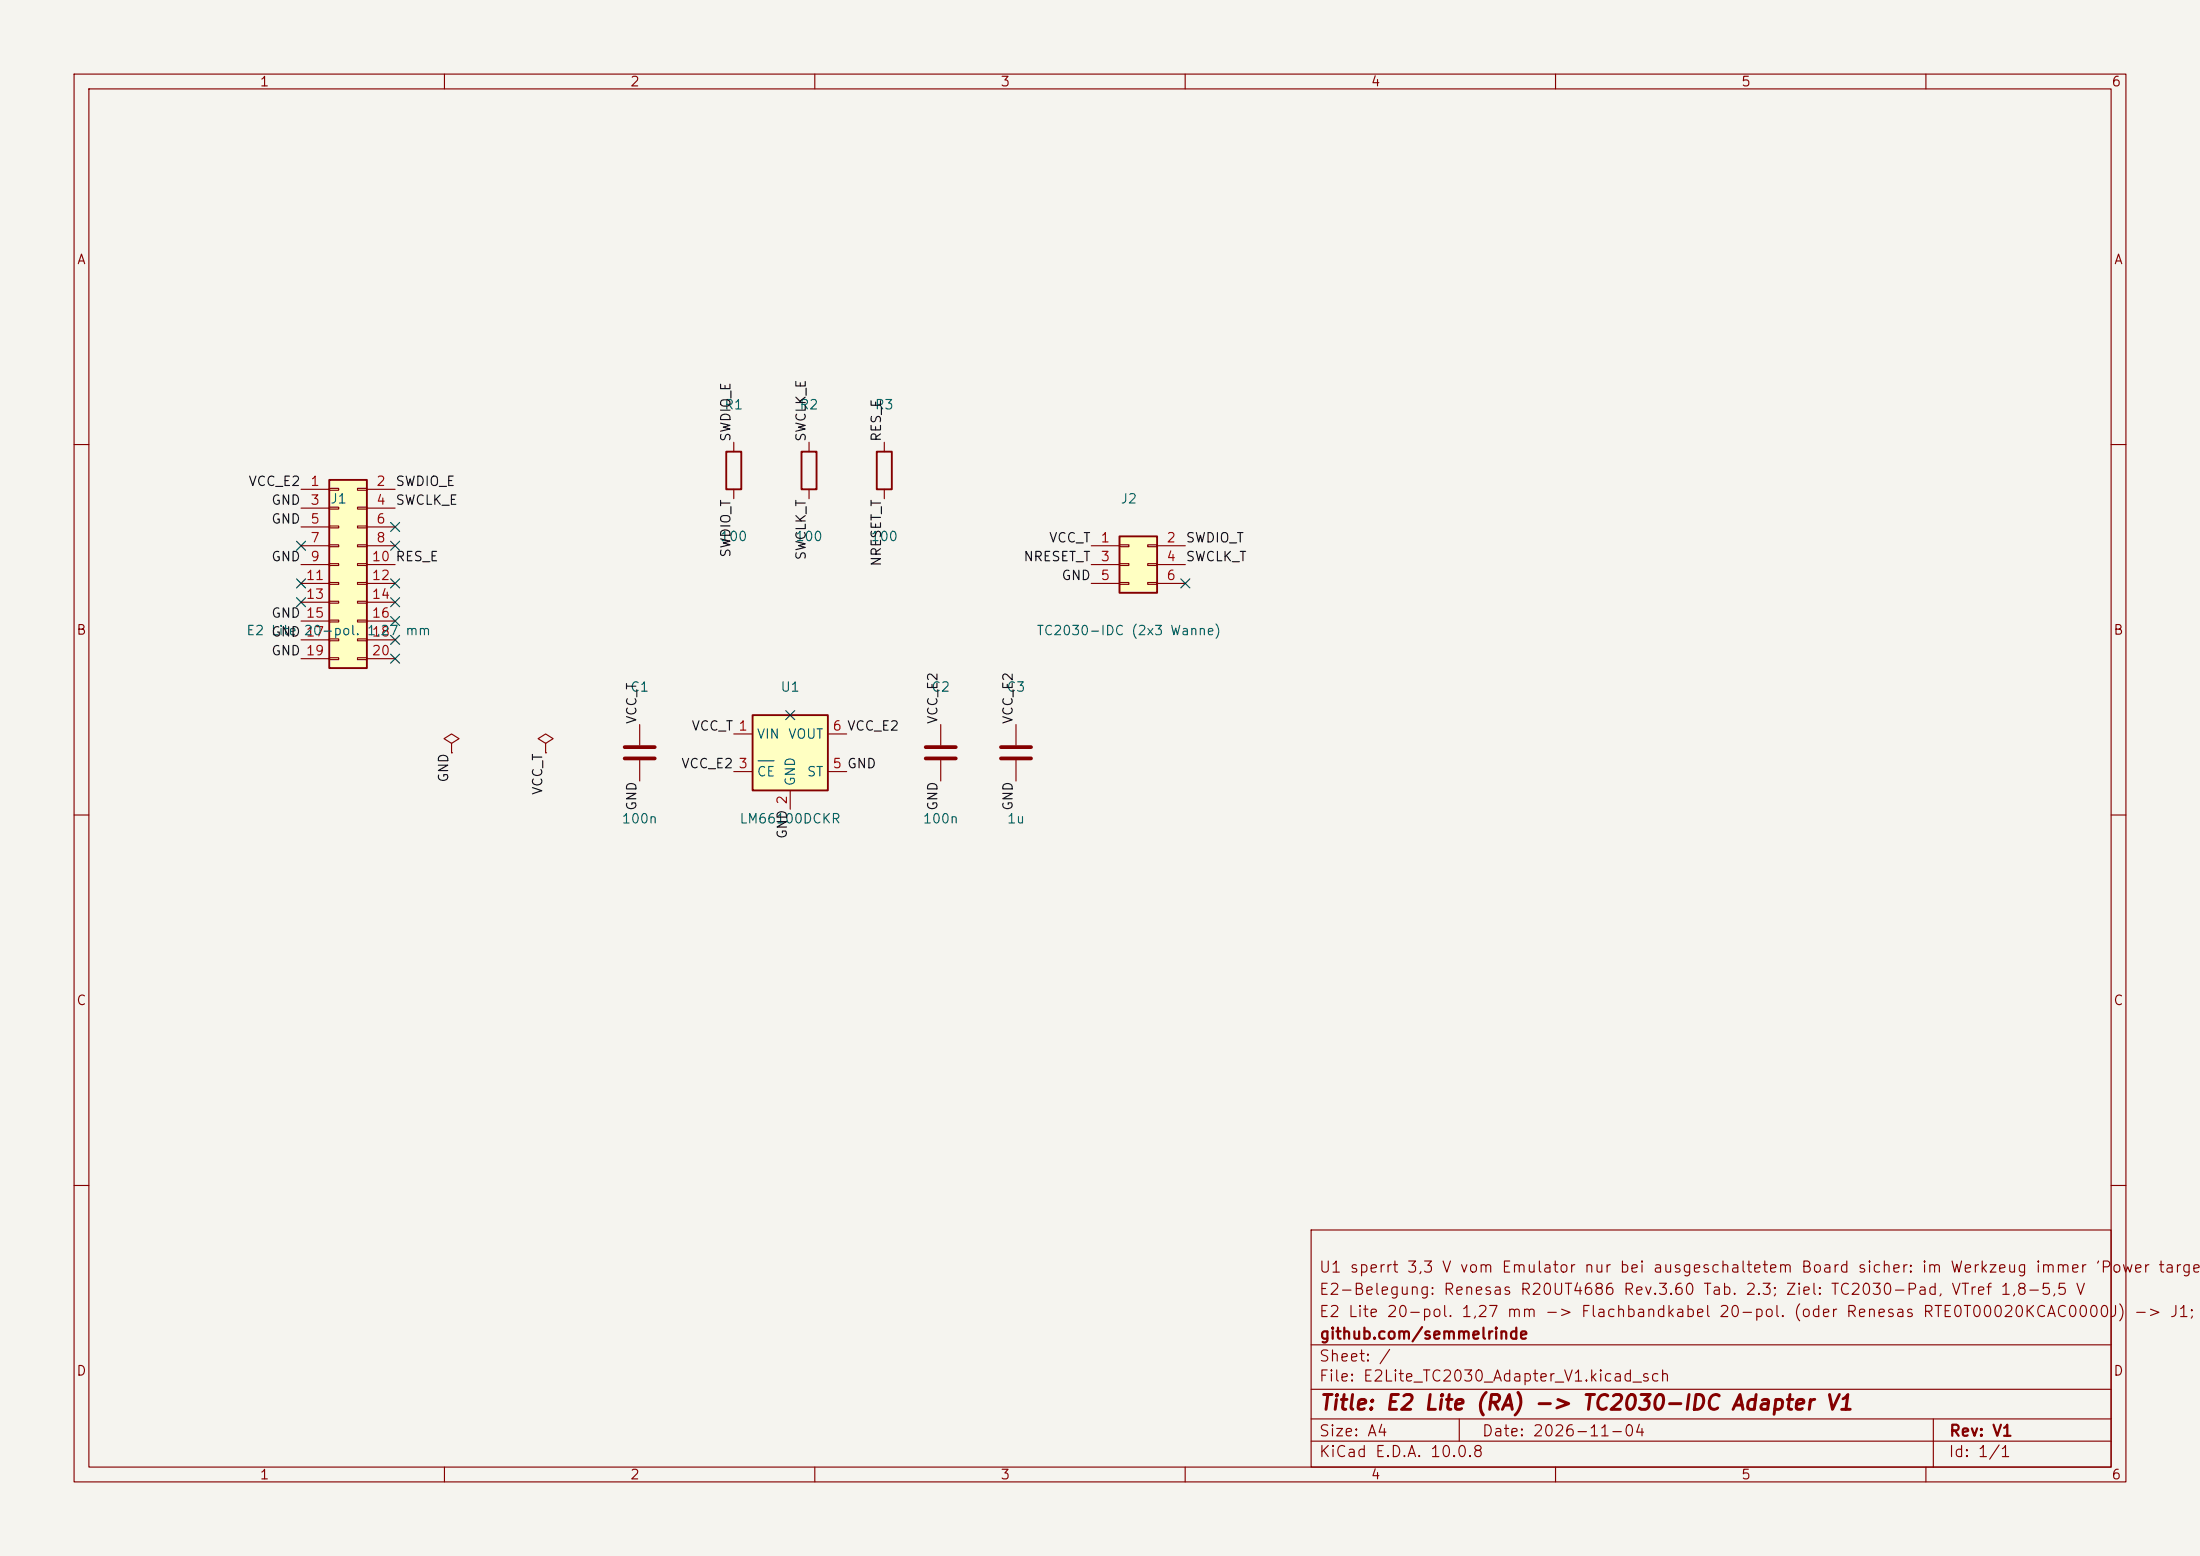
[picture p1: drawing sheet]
<svg xmlns="http://www.w3.org/2000/svg" width="297mm" height="210mm" viewBox="0 0 297 210" stroke-linecap="round" stroke-linejoin="round" font-family="sans-serif">
<path d="M0 0h297v210h-297z" fill="#f5f4ef" stroke="#f5f4ef" stroke-width=".14"/>
<g fill="none" stroke="#840000" stroke-width=".15">
<path d="M10 10h277v190h-277zM12 12h273v186h-273zM60 10v2M110 10v2M160 10v2M210 10v2M260 10v2M10 60h2M285 60h2M10 110h2M285 110h2M10 160h2"/>
<path d="M177 166h108v32h-108zM285 160h2M60 198v2M110 198v2M160 198v2M177 194.5h108M177 191.5h108M177 187.5h108M177 181.5h108M197 191.5v3M210 198v2M260 198v2"/>
<path d="M261 191.5v6.5"/>
</g>
<path d="M44.4 64.8h5.1v25.4h-5.1z" fill="#ffffc2"/>
<path d="M44.4 64.8h5.1v25.4h-5.1z" fill="none" stroke="#840000" stroke-width=".25"/>
<g fill="none" stroke="#840000" stroke-width=".15">
<path d="M40.6 66h3.8M40.6 68.6h3.8M40.6 71.1h3.8M40.6 73.7h3.8M40.6 76.2h3.8M40.6 78.7h3.8M44.4 65.9h1.3v.3h-1.3zM44.4 68.5h1.3v.2h-1.3zM44.4 71h1.3v.2h-1.3zM44.4 73.5h1.3v.3h-1.3zM44.4 76.1h1.3v.2h-1.3zM44.4 78.6h1.3v.3h-1.3z"/>
<path d="M48.3 65.9h1.2v.3h-1.2zM48.3 68.5h1.2v.2h-1.2zM48.3 71h1.2v.2h-1.2zM48.3 73.5h1.2v.3h-1.2zM48.3 76.1h1.2v.2h-1.2zM48.3 78.6h1.2v.3h-1.2zM49.5 66h3.8M49.5 68.6h3.8M49.5 71.1h3.8M49.5 73.7h3.8M49.5 76.2h3.8M49.5 78.7h3.8"/>
<path d="M40.6 81.3h3.8M40.6 83.8h3.8M40.6 86.4h3.8M40.6 88.9h3.8M44.4 81.2h1.3v.2h-1.3zM44.4 83.7h1.3v.2h-1.3zM44.4 86.2h1.3v.3h-1.3zM44.4 88.8h1.3v.2h-1.3zM48.3 81.2h1.2v.2h-1.2zM48.3 83.7h1.2v.2h-1.2zM48.3 86.2h1.2v.3h-1.2zM48.3 88.8h1.2v.2h-1.2z"/>
<path d="M49.5 81.3h3.8M49.5 83.8h3.8M49.5 86.4h3.8M49.5 88.9h3.8"/>
</g>
<path d="M151.1 72.4h5.1v7.6h-5.1z" fill="#ffffc2"/>
<path d="M98 61h2.1v5h-2.1zM108.2 61h2v5h-2zM118.4 61h2v5h-2zM151.1 72.4h5.1v7.6h-5.1z" fill="none" stroke="#840000" stroke-width=".25"/>
<g fill="none" stroke="#840000" stroke-width=".15">
<path d="M99.1 59.7v1.3M109.2 59.7v1.3M119.4 59.7v1.3M99.1 66v1.3M109.2 66v1.3M119.4 66v1.3M147.3 73.7h3.8M147.3 76.2h3.8M147.3 78.7h3.8M151.1 73.5h1.3v.3h-1.3zM151.1 76.1h1.3v.2h-1.3zM151.1 78.6h1.3v.3h-1.3z"/>
<path d="M154.9 73.5h1.3v.3h-1.3zM154.9 76.1h1.3v.2h-1.3zM154.9 78.6h1.3v.3h-1.3zM156.2 73.7h3.8M156.2 76.2h3.8M156.2 78.7h3.8M127 97.8v2.8M137.2 97.8v2.8M61 100.3l1-.6-1-.6-1.1 .6 1.1 .6v1.3M61 101.6h.1M73.7 100.3l1-.6-1-.6-1.1 .6 1.1 .6v1.3M73.7 101.6h.1"/>
<path d="M127 102.6v2.8M137.2 102.6v2.8"/>
</g>
<path d="M125 100.8h4M125 102.4h4M135.1 100.8h4.1M135.1 102.4h4.1" fill="none" stroke="#840000" stroke-width=".51"/>
<path d="M101.6 96.5h10.2v10.2h-10.2z" fill="#ffffc2"/>
<path d="M101.6 96.5h10.2v10.2h-10.2z" fill="none" stroke="#840000" stroke-width=".25"/>
<path d="M86.4 97.8v2.8M99.1 99.1h2.5M111.8 99.1h2.5M86.4 102.6v2.8M99.1 104.1h2.5M106.7 106.7v2.5M111.8 104.1h2.5" fill="none" stroke="#840000" stroke-width=".15"/>
<path d="M102.3 102.7h2.2" fill="none" stroke="#006464" stroke-width=".15"/>
<path d="M84.3 100.8h4.1M84.3 102.4h4.1" fill="none" stroke="#840000" stroke-width=".51"/>
<g fill="none" stroke="#000084" stroke-width=".15">
<path d="M40 78.1l1.2 1.2M40 73.1l1.2 1.2M41.2 78.1l-1.2 1.2M41.2 73.1l-1.2 1.2M52.7 78.1l1.2 1.2M52.7 73.1l1.2 1.2M52.7 70.5l1.2 1.2M53.9 78.1l-1.2 1.2M53.9 73.1l-1.2 1.2M53.9 70.5l-1.2 1.2M159.4 78.1l1.2 1.2M160.6 78.1l-1.2 1.2"/>
<path d="M40 80.7l1.2 1.2M41.2 80.7l-1.2 1.2M52.7 80.7l1.2 1.2M52.7 83.2l1.2 1.2M52.7 85.8l1.2 1.2M52.7 88.3l1.2 1.2M53.9 80.7l-1.2 1.2M53.9 83.2l-1.2 1.2M53.9 85.8l-1.2 1.2M53.9 88.3l-1.2 1.2M106.1 95.9l1.2 1.2M107.3 95.9l-1.2 1.2"/>
</g>
<text font-size="2" fill="#840000" x="178" y="190.8">Title: E2 Lite (RA) -&gt; TC2030-IDC Adapter V1</text>
<g font-size="1.5" fill="#840000">
<text x="178" y="172.1">U1 sperrt 3,3 V vom Emulator nur bei ausgeschaltetem Board sicher: im Werkzeug immer 'Power target:</text>
<text x="178" y="178.1">E2 Lite 20-pol. 1,27 mm -&gt; Flachbandkabel 20-pol. (oder Renesas RTE0T00020KCAC0000J)</text>
<text x="178" y="175.1">E2-Belegung: Renesas R20UT4686 Rev.3.60 Tab. 2.3; Ziel: TC2030-Pad, VTref 1,8-5,5 V</text>
<text x="288" y="178.1">-&gt; J1;</text>
<text x="178" y="184.1">Sheet: /</text>
<text x="178" y="181.1">github.com/semmelrinde</text>
<text x="178" y="186.8">File: E2Lite_TC2030_Adapter_V1.kicad_sch</text>
<text x="178" y="197">KiCad E.D.A. 10.0.8</text>
<text x="178" y="194.2">Size: A4</text>
<text x="200" y="194.2">Date: 2026-11-04</text>
<text x="263" y="197">Id: 1/1</text>
<text x="263" y="194.2">Rev: V1</text>
</g>
<g font-size="1.3" fill="#840000">
<text x="35" y="12">1</text>
<text x="85" y="12">2</text>
<text x="135" y="12">3</text>
<text x="185" y="12">4</text>
<text x="235" y="12">5</text>
<text x="285" y="12">6</text>
<text x="10.3" y="36">A</text>
<text x="285.3" y="36">A</text>
<text x="10.2" y="86">B</text>
<text x="285.2" y="86">B</text>
<text x="10.2" y="136">C</text>
<text x="285.2" y="136">C</text>
<text x="10.2" y="186">D</text>
<text x="285.2" y="186">D</text>
<text x="35" y="200">1</text>
<text x="85" y="200">2</text>
<text x="135" y="200">3</text>
<text x="185" y="200">4</text>
<text x="235" y="200">5</text>
<text x="285" y="200">6</text>
</g>
<g font-size="1.3" fill="#006464">
<text x="97.7" y="55.6">R1</text>
<text x="107.9" y="55.6">R2</text>
<text x="118" y="55.6">R3</text>
<text x="44.5" y="68.3">J1</text>
<text x="151.2" y="68.3">J2</text>
<text x="97.1" y="73.4">100</text>
<text x="107.3" y="73.4">100</text>
<text x="117.4" y="73.4">100</text>
<text x="33.2" y="86.1">E2 Lite</text>
<text x="139.8" y="86.1">TC2030-IDC (2x3 Wanne)</text>
<text x="85" y="93.7">C1</text>
<text x="105.3" y="93.7">U1</text>
<text x="125.6" y="93.7">C2</text>
<text x="135.8" y="93.7">C3</text>
<text x="102.1" y="100">VIN</text>
<text x="106.3" y="100">VOUT</text>
<text x="102.1" y="105.1">CE</text>
<text x="107.6" y="106.2" transform="rotate(-90 107.6 106.2)">GND</text>
<text x="108.8" y="105.1">ST</text>
<text x="83.8" y="111.5">100n</text>
<text x="99.7" y="111.5">LM66100DCKR</text>
<text x="124.5" y="111.5">100n</text>
<text x="135.9" y="111.5">1u</text>
</g>
<g font-size="1.3" fill="#0f0f0f">
<text x="98.9" y="59.7" transform="rotate(-90 98.9 59.7)">SWDIO_E</text>
<text x="109.1" y="59.7" transform="rotate(-90 109.1 59.7)">SWCLK_E</text>
<text x="119.3" y="59.7" transform="rotate(-90 119.3 59.7)">RES_E</text>
<text x="33.5" y="65.9">VCC_E2</text>
<text x="53.3" y="65.9">SWDIO_E</text>
<text x="36.5" y="71">GND</text>
<text x="36.5" y="68.5">GND</text>
<text x="53.3" y="68.5">SWCLK_E</text>
<text x="36.5" y="76.1">GND</text>
<text x="98.9" y="75.3" transform="rotate(-90 98.9 75.3)">SWDIO_T</text>
<text x="109.1" y="75.7" transform="rotate(-90 109.1 75.7)">SWCLK_T</text>
<text x="119.3" y="76.5" transform="rotate(-90 119.3 76.5)">NRESET_T</text>
<text x="138.1" y="76.1">NRESET_T</text>
<text x="141.5" y="73.5">VCC_T</text>
<text x="160" y="76.1">SWCLK_T</text>
<text x="160" y="73.5">SWDIO_T</text>
<text x="36.5" y="83.7">GND 15</text>
<text x="143.2" y="78.6">GND</text>
<text x="36.5" y="88.8">GND 19</text>
<text x="36.5" y="86.2">GND 20-pol. 1,27 mm</text>
<text x="86.2" y="97.8" transform="rotate(-90 86.2 97.8)">VCC_T</text>
<text x="93.3" y="98.9">VCC_T 1</text>
<text x="126.9" y="97.8" transform="rotate(-90 126.9 97.8)">VCC_E2</text>
<text x="137" y="97.8" transform="rotate(-90 137 97.8)">VCC_E2</text>
<text x="60.8" y="105.7" transform="rotate(-90 60.8 105.7)">GND</text>
<text x="73.5" y="107.4" transform="rotate(-90 73.5 107.4)">VCC_T</text>
<text x="91.9" y="104">VCC_E2</text>
<text x="86.2" y="109.5" transform="rotate(-90 86.2 109.5)">GND</text>
<text x="106.6" y="113.3" transform="rotate(-90 106.6 113.3)">GND 2</text>
<text x="126.9" y="109.5" transform="rotate(-90 126.9 109.5)">GND</text>
<text x="137" y="109.5" transform="rotate(-90 137 109.5)">GND</text>
</g>
<g font-size="1.3" fill="#a90000">
<text x="41.8" y="65.9">1</text>
<text x="50.7" y="65.9">2</text>
<text x="41.8" y="68.4">3</text>
<text x="41.8" y="71">5</text>
<text x="50.7" y="68.4">4</text>
<text x="50.7" y="71">6</text>
<text x="41.8" y="73.5">7</text>
<text x="41.8" y="76.1">9</text>
<text x="50.1" y="76.1">10 RES_E</text>
<text x="50.7" y="73.5">8</text>
<text x="148.5" y="73.5">1</text>
<text x="148.5" y="76.1">3</text>
<text x="157.4" y="73.5">2</text>
<text x="157.4" y="76.1">4</text>
<text x="41.2" y="78.6">11</text>
<text x="41.2" y="81.1">13</text>
<text x="50.1" y="78.6">12</text>
<text x="50.1" y="81.1">14</text>
<text x="50.1" y="83.7">16</text>
<text x="148.5" y="78.6">5</text>
<text x="157.4" y="78.6">6</text>
<text x="41.2" y="86.2">17</text>
<text x="50.1" y="86.2">18</text>
<text x="50.1" y="88.8">20</text>
<text x="112.3" y="98.9">6 VCC_E2</text>
<text x="99.6" y="104">3</text>
<text x="112.3" y="104">5 GND</text>
</g>
</svg>
